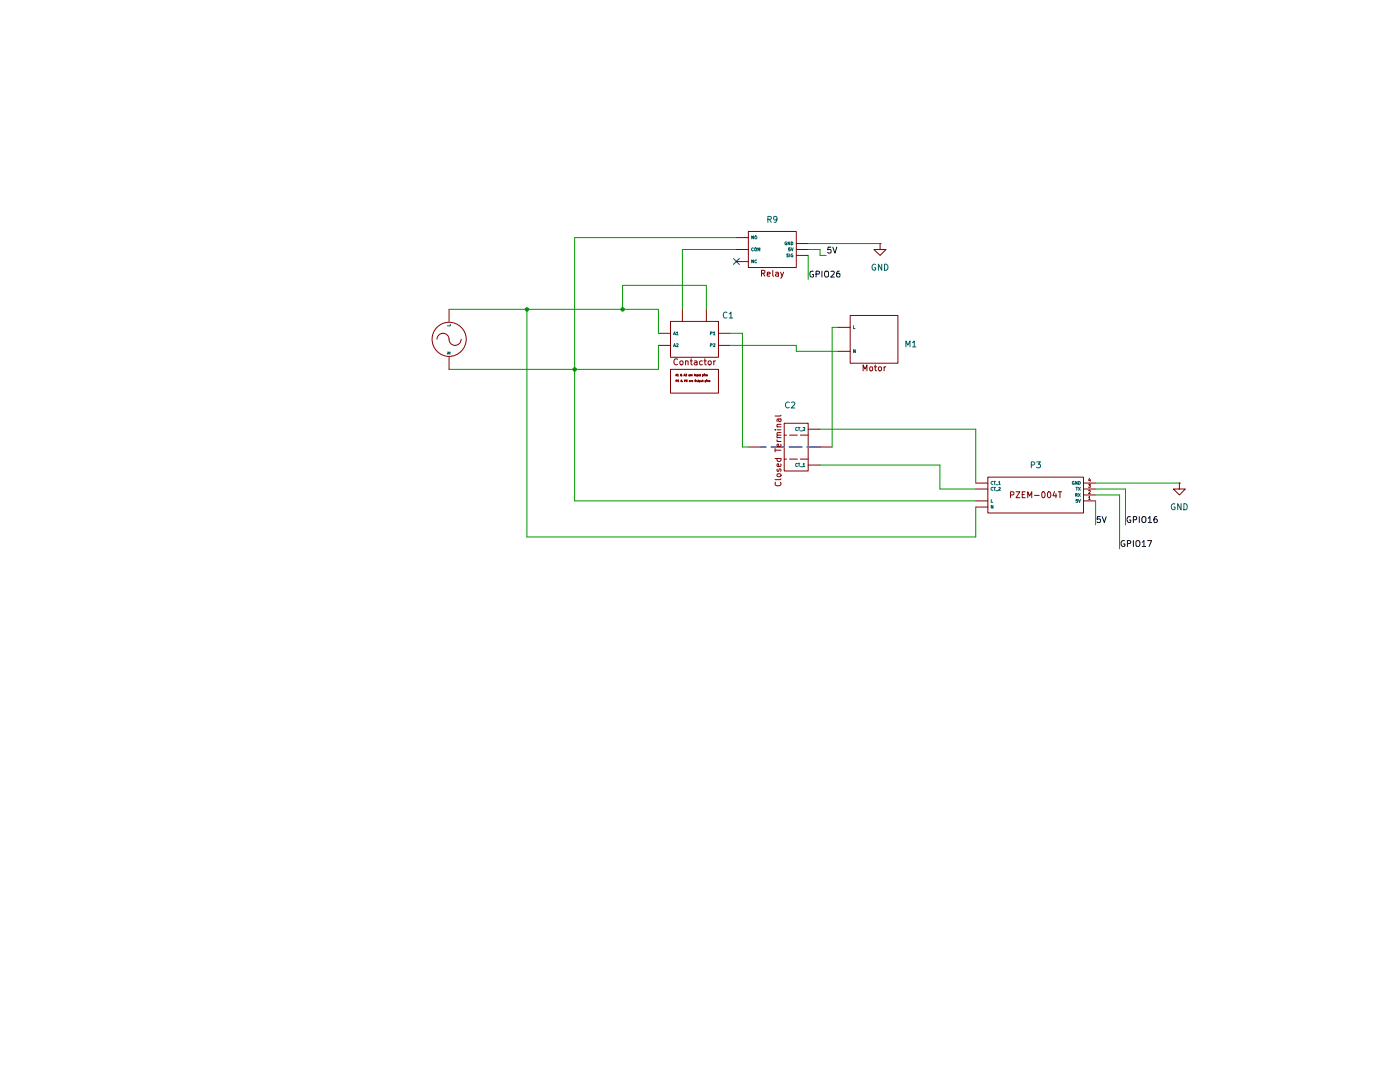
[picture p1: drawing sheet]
(kicad_sch
 (version 20260306)
 (generator "eeschema")
 (generator_version "10.0")
 (paper "A4")
 (title_block
  (title "Overall Sch")
  (date "2026-05-16")
  (rev "1"))
 (lib_symbols
  (symbol "Symbol_Lib:AC" (exclude_from_sim no) (in_bom yes) (on_board yes)
   (in_pos_files yes)
   (duplicate_pin_numbers_are_jumpers no)
   (property "Reference" "U" (at 0 0 0) (show_name no) (do_not_autoplace no) (hide yes) (effects (font (size 1.27 1.27))))
   (property "Value" "" (at 0 0 0) (show_name no) (do_not_autoplace no) (effects (font (size 1.27 1.27))))
   (property "Footprint" "" (at 0 0 0) (show_name no) (do_not_autoplace no) (hide yes) (effects (font (size 1.27 1.27))))
   (property "Datasheet" "" (at 0 0 0) (show_name no) (do_not_autoplace no) (hide yes) (effects (font (size 1.27 1.27))))
   (property "Description" "" (at 0 0 0) (show_name no) (do_not_autoplace no) (hide yes) (effects (font (size 1.27 1.27))))
   (symbol "AC_0_1"
    (arc (start -1.27 1.27) (mid -0.372 0.898) (end 0 0) (stroke (width 0) (type default)) (fill (type none)))
    (arc (start -2.54 0) (mid -2.168 0.898) (end -1.27 1.27) (stroke (width 0) (type default)) (fill (type none)))
    (circle (center 0 0) (radius 3.5921) (stroke (width 0) (type default)) (fill (type none)))
    (arc (start 1.27 -1.27) (mid 0.372 -0.898) (end 0 0) (stroke (width 0) (type default)) (fill (type none)))
    (arc (start 2.54 0) (mid 2.168 -0.898) (end 1.27 -1.27) (stroke (width 0) (type default)) (fill (type none))))
   (symbol "AC_1_1"
    (pin passive line (at 0 6.35 270) (length 2.54) (name "L" (effects (font (size 0.635 0.635)))) (number "" (effects (font (size 0.635 0.635)))))
    (pin passive line (at 0 -6.35 90) (length 2.54) (name "N" (effects (font (size 0.635 0.635)))) (number "" (effects (font (size 0.635 0.635))))))
   (embedded_fonts no))
  (symbol "Symbol_Lib:CT" (exclude_from_sim no) (in_bom yes) (on_board yes)
   (in_pos_files yes)
   (duplicate_pin_numbers_are_jumpers no)
   (property "Reference" "C?" (at 1.778 -1.27 0) (show_name no) (do_not_autoplace no) (effects (font (size 1.27 1.27))))
   (property "Value" "" (at 0 0 0) (show_name no) (do_not_autoplace no) (effects (font (size 1.27 1.27))))
   (property "Footprint" "" (at 0 0 0) (show_name no) (do_not_autoplace no) (hide yes) (effects (font (size 1.27 1.27))))
   (property "Datasheet" "" (at 0 0 0) (show_name no) (do_not_autoplace no) (hide yes) (effects (font (size 1.27 1.27))))
   (property "Description" "" (at 0 0 0) (show_name no) (do_not_autoplace no) (hide yes) (effects (font (size 1.27 1.27))))
   (symbol "CT_0_1"
    (rectangle (start -5.08 -2.54) (end 5.08 -7.62) (stroke (width 0) (type default)) (fill (type none)))
    (polyline (pts (xy -2.54 -2.54) (xy -2.54 -7.62)) (stroke (width 0) (type dash)) (fill (type none)))
    (polyline (pts (xy 0 0) (xy 0 -12.7)) (stroke (width 0.254) (type dash) (color 23 29 255 1)) (fill (type none)))
    (polyline (pts (xy 2.54 -2.54) (xy 2.54 -7.62)) (stroke (width 0) (type dash)) (fill (type none))))
   (symbol "CT_1_1"
    (text "Closed Terminal" (at 0.762 -8.89 0) (effects (font (size 1.27 1.27))))
    (pin passive line (at -3.81 0 270) (length 2.54) (name "CT_2" (effects (font (size 0.635 0.635)))) (number "" (effects (font (size 0.635 0.635)))))
    (pin passive line (at 0 2.54 270) (length 2.54) (name "" (effects (font (size 0.635 0.635)))) (number "" (effects (font (size 0.635 0.635)))))
    (pin passive line (at 0 -15.24 90) (length 2.54) (name "" (effects (font (size 0.635 0.635)))) (number "" (effects (font (size 0.635 0.635)))))
    (pin passive line (at 3.81 0 270) (length 2.54) (name "CT_1" (effects (font (size 0.635 0.635)))) (number "" (effects (font (size 0.635 0.635))))))
   (embedded_fonts no))
  (symbol "Symbol_Lib:Contactor" (exclude_from_sim no) (in_bom yes) (on_board yes)
   (in_pos_files yes)
   (duplicate_pin_numbers_are_jumpers no)
   (property "Reference" "C1" (at 7.112 -1.27 0) (show_name no) (do_not_autoplace no) (effects (font (size 1.27 1.27))))
   (property "Value" "" (at 0 0 0) (show_name no) (do_not_autoplace no) (effects (font (size 1.27 1.27))))
   (property "Footprint" "" (at 0 0 0) (show_name no) (do_not_autoplace no) (hide yes) (effects (font (size 1.27 1.27))))
   (property "Datasheet" "" (at 0 0 0) (show_name no) (do_not_autoplace no) (hide yes) (effects (font (size 1.27 1.27))))
   (property "Description" "" (at 0 0 0) (show_name no) (do_not_autoplace no) (hide yes) (effects (font (size 1.27 1.27))))
   (symbol "Contactor_0_1"
    (rectangle (start -5.08 -2.54) (end 5.08 -10.16) (stroke (width 0) (type default)) (fill (type none))))
   (symbol "Contactor_1_1"
    (text "Contactor" (at 0 -11.176 0) (effects (font (size 1.27 1.27))))
    (text_box "A1 & A2 are Input pins\n\nP1 & P2 are Output pins" (at -5.08 -12.7 0) (size 10.16 -5.08)
    (margins 1.016 1.016 1.016 1.016) (stroke (width 0) (type solid)) (fill (type none)) (effects (font (size 0.381 0.381)) (justify left top)))
    (pin passive line (at -7.62 -5.08 0) (length 2.54) (name "A1" (effects (font (size 0.635 0.635)))) (number "" (effects (font (size 0.635 0.635)))))
    (pin passive line (at -7.62 -7.62 0) (length 2.54) (name "A2" (effects (font (size 0.635 0.635)))) (number "" (effects (font (size 0.635 0.635)))))
    (pin passive line (at -2.54 0 270) (length 2.54) (name "" (effects (font (size 1.27 1.27)))) (number "" (effects (font (size 1.27 1.27)))))
    (pin passive line (at 2.54 0 270) (length 2.54) (name "" (effects (font (size 1.27 1.27)))) (number "" (effects (font (size 1.27 1.27)))))
    (pin passive line (at 7.62 -5.08 180) (length 2.54) (name "P1" (effects (font (size 0.635 0.635)))) (number "" (effects (font (size 0.635 0.635)))))
    (pin passive line (at 7.62 -7.62 180) (length 2.54) (name "P2" (effects (font (size 0.635 0.635)))) (number "" (effects (font (size 0.635 0.635))))))
   (embedded_fonts no))
  (symbol "Symbol_Lib:Motor" (exclude_from_sim no) (in_bom yes) (on_board yes)
   (in_pos_files yes)
   (duplicate_pin_numbers_are_jumpers no)
   (property "Reference" "M?" (at 0 1.27 0) (show_name no) (do_not_autoplace no) (effects (font (size 1.27 1.27))))
   (property "Value" "" (at 0 0 0) (show_name no) (do_not_autoplace no) (effects (font (size 1.27 1.27))))
   (property "Footprint" "" (at 0 0 0) (show_name no) (do_not_autoplace no) (hide yes) (effects (font (size 1.27 1.27))))
   (property "Datasheet" "" (at 0 0 0) (show_name no) (do_not_autoplace no) (hide yes) (effects (font (size 1.27 1.27))))
   (property "Description" "" (at 0 0 0) (show_name no) (do_not_autoplace no) (hide yes) (effects (font (size 1.27 1.27))))
   (symbol "Motor_0_1"
    (rectangle (start -5.08 0) (end 5.08 -10.16) (stroke (width 0) (type solid)) (fill (type none))))
   (symbol "Motor_1_1"
    (text "Motor" (at 0 -11.176 0) (effects (font (size 1.27 1.27))))
    (pin passive line (at -7.62 -2.54 0) (length 2.54) (name "L" (effects (font (size 0.635 0.635)))) (number "" (effects (font (size 0.635 0.635)))))
    (pin passive line (at -7.62 -7.62 0) (length 2.54) (name "N" (effects (font (size 0.635 0.635)))) (number "" (effects (font (size 0.635 0.635))))))
   (embedded_fonts no))
  (symbol "Symbol_Lib:PZEM-004T" (exclude_from_sim no) (in_bom yes) (on_board yes)
   (in_pos_files yes)
   (duplicate_pin_numbers_are_jumpers no)
   (property "Reference" "P?" (at 0 1.524 0) (show_name no) (do_not_autoplace no) (effects (font (size 1.27 1.27))))
   (property "Value" "" (at 0 0 0) (show_name no) (do_not_autoplace no) (effects (font (size 1.27 1.27))))
   (property "Footprint" "" (at 0 0 0) (show_name no) (do_not_autoplace no) (hide yes) (effects (font (size 1.27 1.27))))
   (property "Datasheet" "" (at 0 0 0) (show_name no) (do_not_autoplace no) (hide yes) (effects (font (size 1.27 1.27))))
   (property "Description" "" (at 0 0 0) (show_name no) (do_not_autoplace no) (hide yes) (effects (font (size 1.27 1.27))))
   (symbol "PZEM-004T_0_1"
    (rectangle (start -10.16 0) (end 10.16 -7.62) (stroke (width 0) (type default)) (fill (type none))))
   (symbol "PZEM-004T_1_1"
    (text "PZEM-004T" (at 0 -3.81 0) (effects (font (size 1.27 1.27))))
    (pin passive line (at -12.7 -1.27 0) (length 2.54) (name "CT_1" (effects (font (size 0.635 0.635)))) (number "" (effects (font (size 0.635 0.635)))))
    (pin passive line (at -12.7 -2.54 0) (length 2.54) (name "CT_2" (effects (font (size 0.635 0.635)))) (number "" (effects (font (size 0.635 0.635)))))
    (pin passive line (at -12.7 -5.08 0) (length 2.54) (name "L" (effects (font (size 0.635 0.635)))) (number "" (effects (font (size 0.635 0.635)))))
    (pin passive line (at -12.7 -6.35 0) (length 2.54) (name "N" (effects (font (size 0.635 0.635)))) (number "" (effects (font (size 0.635 0.635)))))
    (pin passive line (at 12.7 -5.08 180) (length 2.54) (name "5V" (effects (font (size 0.635 0.635)))) (number "1" (effects (font (size 0.635 0.635)))))
    (pin passive line (at 12.7 -3.81 180) (length 2.54) (name "RX" (effects (font (size 0.635 0.635)))) (number "2" (effects (font (size 0.635 0.635)))))
    (pin passive line (at 12.7 -2.54 180) (length 2.54) (name "TX" (effects (font (size 0.635 0.635)))) (number "3" (effects (font (size 0.635 0.635)))))
    (pin passive line (at 12.7 -1.27 180) (length 2.54) (name "GND" (effects (font (size 0.635 0.635)))) (number "4" (effects (font (size 0.635 0.635))))))
   (embedded_fonts no))
  (symbol "Symbol_Lib:Relay" (exclude_from_sim no) (in_bom yes) (on_board yes)
   (in_pos_files yes)
   (duplicate_pin_numbers_are_jumpers no)
   (property "Reference" "R?" (at 0 1.016 0) (show_name no) (do_not_autoplace no) (effects (font (size 1.27 1.27))))
   (property "Value" "" (at 0 0 0) (show_name no) (do_not_autoplace no) (effects (font (size 1.27 1.27))))
   (property "Footprint" "" (at 0 0 0) (show_name no) (do_not_autoplace no) (hide yes) (effects (font (size 1.27 1.27))))
   (property "Datasheet" "" (at 0 0 0) (show_name no) (do_not_autoplace no) (hide yes) (effects (font (size 1.27 1.27))))
   (property "Description" "" (at 0 0 0) (show_name no) (do_not_autoplace no) (hide yes) (effects (font (size 1.27 1.27))))
   (symbol "Relay_0_1"
    (rectangle (start -5.08 0) (end 5.08 -7.62) (stroke (width 0) (type solid)) (fill (type none))))
   (symbol "Relay_1_1"
    (text "Relay" (at 0 -8.89 0) (effects (font (size 1.27 1.27))))
    (pin passive line (at -7.62 -1.27 0) (length 2.54) (name "NO" (effects (font (size 0.635 0.635)))) (number "" (effects (font (size 0.635 0.635)))))
    (pin passive line (at -7.62 -3.81 0) (length 2.54) (name "COM" (effects (font (size 0.635 0.635)))) (number "" (effects (font (size 0.635 0.635)))))
    (pin passive line (at -7.62 -6.35 0) (length 2.54) (name "NC" (effects (font (size 0.635 0.635)))) (number "" (effects (font (size 0.635 0.635)))))
    (pin passive line (at 7.62 -2.54 180) (length 2.54) (name "GND" (effects (font (size 0.635 0.635)))) (number "" (effects (font (size 0.635 0.635)))))
    (pin passive line (at 7.62 -3.81 180) (length 2.54) (name "5V" (effects (font (size 0.635 0.635)))) (number "" (effects (font (size 0.635 0.635)))))
    (pin passive line (at 7.62 -5.08 180) (length 2.54) (name "SIG" (effects (font (size 0.635 0.635)))) (number "" (effects (font (size 0.635 0.635))))))
   (embedded_fonts no))
  (symbol "power:GND"
   (power global)
   (pin_numbers (hide yes))
   (pin_names
    (offset 0) (hide yes)) (exclude_from_sim no) (in_bom yes) (on_board yes)
   (in_pos_files yes)
   (duplicate_pin_numbers_are_jumpers no)
   (property "Reference" "#PWR" (at 0 -6.35 0) (show_name no) (do_not_autoplace no) (hide yes) (effects (font (size 1.27 1.27))))
   (property "Value" "GND" (at 0 -3.81 0) (show_name no) (do_not_autoplace no) (effects (font (size 1.27 1.27))))
   (property "Footprint" "" (at 0 0 0) (show_name no) (do_not_autoplace no) (hide yes) (effects (font (size 1.27 1.27))))
   (property "Datasheet" "" (at 0 0 0) (show_name no) (do_not_autoplace no) (hide yes) (effects (font (size 1.27 1.27))))
   (property "Description" "Power symbol creates a global label with name \"GND\" , ground" (at 0 0 0) (show_name no) (do_not_autoplace no) (hide yes) (effects (font (size 1.27 1.27))))
   (symbol "GND_0_1"
    (polyline (pts (xy 0 0) (xy 0 -1.27) (xy 1.27 -1.27) (xy 0 -2.54) (xy -1.27 -1.27) (xy 0 -1.27)) (stroke (width 0) (type default)) (fill (type none))))
   (symbol "GND_1_1"
    (pin power_in line (at 0 0 270) (length 0) (name "" (effects (font (size 1.27 1.27)))) (number "1" (effects (font (size 1.27 1.27))))))
   (embedded_fonts no)))
 (junction
  (at 111.76 55.88)
  (diameter 0)
  (color 0 0 0 0))
 (junction
  (at 121.92 68.58)
  (diameter 0)
  (color 0 0 0 0))
 (junction
  (at 132.08 55.88)
  (diameter 0)
  (color 0 0 0 0))
 (no_connect
  (at 156.21 45.72))
 (wire
  (pts (xy 154.94 63.5) (xy 168.91 63.5))
  (stroke (width 0) (type default)))
 (wire
  (pts (xy 173.99 88.9) (xy 199.39 88.9))
  (stroke (width 0) (type default)))
 (wire
  (pts (xy 95.25 55.88) (xy 111.76 55.88))
  (stroke (width 0) (type default)))
 (wire
  (pts (xy 173.99 44.45) (xy 173.99 43.18))
  (stroke (width 0) (type default)))
 (wire
  (pts (xy 232.41 95.25) (xy 237.49 95.25))
  (stroke (width 0) (type default)))
 (wire
  (pts (xy 139.7 55.88) (xy 139.7 60.96))
  (stroke (width 0) (type default)))
 (wire
  (pts (xy 237.49 95.25) (xy 237.49 106.68))
  (stroke (width 0) (type default)))
 (wire
  (pts (xy 186.69 41.91) (xy 171.45 41.91))
  (stroke (width 0) (type default)))
 (wire
  (pts (xy 121.92 40.64) (xy 121.92 68.58))
  (stroke (width 0) (type default)))
 (wire
  (pts (xy 111.76 104.14) (xy 111.76 55.88))
  (stroke (width 0) (type default)))
 (wire
  (pts (xy 111.76 55.88) (xy 132.08 55.88))
  (stroke (width 0) (type default)))
 (wire
  (pts (xy 144.78 43.18) (xy 156.21 43.18))
  (stroke (width 0) (type default)))
 (wire
  (pts (xy 132.08 50.8) (xy 132.08 55.88))
  (stroke (width 0) (type default)))
 (wire
  (pts (xy 139.7 68.58) (xy 139.7 63.5))
  (stroke (width 0) (type default)))
 (wire
  (pts (xy 176.53 59.69) (xy 177.8 59.69))
  (stroke (width 0) (type default)))
 (wire
  (pts (xy 171.45 49.53) (xy 171.45 44.45))
  (stroke (width 0) (type default)))
 (wire
  (pts (xy 121.92 96.52) (xy 121.92 68.58))
  (stroke (width 0) (type default)))
 (wire
  (pts (xy 238.76 93.98) (xy 238.76 101.6))
  (stroke (width 0) (type default)))
 (wire
  (pts (xy 207.01 104.14) (xy 111.76 104.14))
  (stroke (width 0) (type default)))
 (wire
  (pts (xy 173.99 81.28) (xy 207.01 81.28))
  (stroke (width 0) (type default)))
 (wire
  (pts (xy 232.41 101.6) (xy 232.41 96.52))
  (stroke (width 0) (type default)))
 (wire
  (pts (xy 149.86 55.88) (xy 149.86 50.8))
  (stroke (width 0) (type default)))
 (wire
  (pts (xy 199.39 88.9) (xy 199.39 93.98))
  (stroke (width 0) (type default)))
 (wire
  (pts (xy 144.78 55.88) (xy 144.78 43.18))
  (stroke (width 0) (type default)))
 (wire
  (pts (xy 173.99 43.18) (xy 171.45 43.18))
  (stroke (width 0) (type default)))
 (wire
  (pts (xy 207.01 81.28) (xy 207.01 92.71))
  (stroke (width 0) (type default)))
 (wire
  (pts (xy 157.48 85.09) (xy 158.75 85.09))
  (stroke (width 0) (type default)))
 (wire
  (pts (xy 232.41 93.98) (xy 238.76 93.98))
  (stroke (width 0) (type default)))
 (wire
  (pts (xy 168.91 64.77) (xy 177.8 64.77))
  (stroke (width 0) (type default)))
 (wire
  (pts (xy 232.41 92.71) (xy 250.19 92.71))
  (stroke (width 0) (type default)))
 (wire
  (pts (xy 168.91 63.5) (xy 168.91 64.77))
  (stroke (width 0) (type default)))
 (wire
  (pts (xy 199.39 93.98) (xy 207.01 93.98))
  (stroke (width 0) (type default)))
 (wire
  (pts (xy 173.99 44.45) (xy 175.26 44.45))
  (stroke (width 0) (type default)))
 (wire
  (pts (xy 157.48 60.96) (xy 157.48 85.09))
  (stroke (width 0) (type default)))
 (wire
  (pts (xy 154.94 60.96) (xy 157.48 60.96))
  (stroke (width 0) (type default)))
 (wire
  (pts (xy 121.92 68.58) (xy 139.7 68.58))
  (stroke (width 0) (type default)))
 (wire
  (pts (xy 149.86 50.8) (xy 132.08 50.8))
  (stroke (width 0) (type default)))
 (wire
  (pts (xy 156.21 40.64) (xy 121.92 40.64))
  (stroke (width 0) (type default)))
 (wire
  (pts (xy 207.01 96.52) (xy 121.92 96.52))
  (stroke (width 0) (type default)))
 (wire
  (pts (xy 132.08 55.88) (xy 139.7 55.88))
  (stroke (width 0) (type default)))
 (wire
  (pts (xy 95.25 68.58) (xy 121.92 68.58))
  (stroke (width 0) (type default)))
 (wire
  (pts (xy 207.01 104.14) (xy 207.01 97.79))
  (stroke (width 0) (type default)))
 (wire
  (pts (xy 176.53 85.09) (xy 176.53 59.69))
  (stroke (width 0) (type default)))
 (label "5V"
  (at 232.41 101.6 0)
  (effects (font (size 1.27 1.27)) (justify left bottom)))
 (label "GPIO26"
  (at 171.45 49.53 0)
  (effects (font (size 1.27 1.27)) (justify left bottom)))
 (label "GPIO16"
  (at 238.76 101.6 0)
  (effects (font (size 1.27 1.27)) (justify left bottom)))
 (label "5V"
  (at 175.26 44.45 0)
  (effects (font (size 1.27 1.27)) (justify left bottom)))
 (label "GPIO17"
  (at 237.49 106.68 0)
  (effects (font (size 1.27 1.27)) (justify left bottom)))
 (symbol
  (lib_id "Symbol_Lib:AC")
  (at 95.25 62.23 0)
  (unit 1)
  (body_style 1)
  (exclude_from_sim no)
  (in_bom yes)
  (on_board yes)
  (in_pos_files yes)
  (dnp no)
  (fields_autoplaced yes)
  (property "Reference" "U1" (at 95.25 62.23 0) (hide yes) (show_name no) (do_not_autoplace no) (effects (font (size 1.27 1.27))))
  (property "Value" "" (at 95.25 62.23 0) (show_name no) (do_not_autoplace no) (effects (font (size 1.27 1.27))))
  (property "Footprint" "" (at 95.25 62.23 0) (hide yes) (show_name no) (do_not_autoplace no) (effects (font (size 1.27 1.27))))
  (property "Datasheet" "" (at 95.25 62.23 0) (hide yes) (show_name no) (do_not_autoplace no) (effects (font (size 1.27 1.27))))
  (property "Description" "" (at 95.25 62.23 0) (hide yes) (show_name no) (do_not_autoplace no) (effects (font (size 1.27 1.27))))
  (pin "")
  (pin ""))
 (symbol
  (lib_id "Symbol_Lib:Motor")
  (at 185.42 57.15 0)
  (unit 1)
  (body_style 1)
  (exclude_from_sim no)
  (in_bom yes)
  (on_board yes)
  (in_pos_files yes)
  (dnp no)
  (fields_autoplaced yes)
  (property "Reference" "M1" (at 191.77 63.2487 0) (show_name no) (do_not_autoplace no) (effects (font (size 1.27 1.27)) (justify left)))
  (property "Value" "" (at 185.42 57.15 0) (show_name no) (do_not_autoplace no) (effects (font (size 1.27 1.27))))
  (property "Footprint" "" (at 185.42 57.15 0) (hide yes) (show_name no) (do_not_autoplace no) (effects (font (size 1.27 1.27))))
  (property "Datasheet" "" (at 185.42 57.15 0) (hide yes) (show_name no) (do_not_autoplace no) (effects (font (size 1.27 1.27))))
  (property "Description" "" (at 185.42 57.15 0) (hide yes) (show_name no) (do_not_autoplace no) (effects (font (size 1.27 1.27))))
  (pin "")
  (pin ""))
 (symbol
  (lib_id "power:GND")
  (at 186.69 41.91 0)
  (unit 1)
  (body_style 1)
  (exclude_from_sim no)
  (in_bom yes)
  (on_board yes)
  (in_pos_files yes)
  (dnp no)
  (fields_autoplaced yes)
  (property "Reference" "#PWR01" (at 186.69 48.26 0) (hide yes) (show_name no) (do_not_autoplace no) (effects (font (size 1.27 1.27))))
  (property "Value" "GND" (at 186.69 46.99 0) (show_name no) (do_not_autoplace no) (effects (font (size 1.27 1.27))))
  (property "Footprint" "" (at 186.69 41.91 0) (hide yes) (show_name no) (do_not_autoplace no) (effects (font (size 1.27 1.27))))
  (property "Datasheet" "" (at 186.69 41.91 0) (hide yes) (show_name no) (do_not_autoplace no) (effects (font (size 1.27 1.27))))
  (property "Description" "Power symbol creates a global label with name \"GND\" , ground" (at 186.69 41.91 0) (hide yes) (show_name no) (do_not_autoplace no) (effects (font (size 1.27 1.27))))
  (pin "1"))
 (symbol
  (lib_id "Symbol_Lib:Relay")
  (at 163.83 39.37 0)
  (unit 1)
  (body_style 1)
  (exclude_from_sim no)
  (in_bom yes)
  (on_board yes)
  (in_pos_files yes)
  (dnp no)
  (fields_autoplaced yes)
  (property "Reference" "R9" (at 163.83 36.83 0) (show_name no) (do_not_autoplace no) (effects (font (size 1.27 1.27))))
  (property "Value" "" (at 163.83 39.37 0) (show_name no) (do_not_autoplace no) (effects (font (size 1.27 1.27))))
  (property "Footprint" "" (at 163.83 39.37 0) (hide yes) (show_name no) (do_not_autoplace no) (effects (font (size 1.27 1.27))))
  (property "Datasheet" "" (at 163.83 39.37 0) (hide yes) (show_name no) (do_not_autoplace no) (effects (font (size 1.27 1.27))))
  (property "Description" "" (at 163.83 39.37 0) (hide yes) (show_name no) (do_not_autoplace no) (effects (font (size 1.27 1.27))))
  (pin "")
  (pin "")
  (pin "")
  (pin "")
  (pin "")
  (pin ""))
 (symbol
  (lib_id "Symbol_Lib:Contactor")
  (at 147.32 55.88 0)
  (unit 1)
  (body_style 1)
  (exclude_from_sim no)
  (in_bom yes)
  (on_board yes)
  (in_pos_files yes)
  (dnp no)
  (fields_autoplaced yes)
  (property "Reference" "C1" (at 154.432 57.15 0) (show_name no) (do_not_autoplace no) (effects (font (size 1.27 1.27))))
  (property "Value" "" (at 147.32 55.88 0) (show_name no) (do_not_autoplace no) (effects (font (size 1.27 1.27))))
  (property "Footprint" "" (at 147.32 55.88 0) (hide yes) (show_name no) (do_not_autoplace no) (effects (font (size 1.27 1.27))))
  (property "Datasheet" "" (at 147.32 55.88 0) (hide yes) (show_name no) (do_not_autoplace no) (effects (font (size 1.27 1.27))))
  (property "Description" "" (at 147.32 55.88 0) (hide yes) (show_name no) (do_not_autoplace no) (effects (font (size 1.27 1.27))))
  (pin "")
  (pin "")
  (pin "")
  (pin "")
  (pin "")
  (pin ""))
 (symbol
  (lib_id "Symbol_Lib:PZEM-004T")
  (at 219.71 91.44 0)
  (unit 1)
  (body_style 1)
  (exclude_from_sim no)
  (in_bom yes)
  (on_board yes)
  (in_pos_files yes)
  (dnp no)
  (fields_autoplaced yes)
  (property "Reference" "P3" (at 219.71 88.9 0) (show_name no) (do_not_autoplace no) (effects (font (size 1.27 1.27))))
  (property "Value" "" (at 219.71 91.44 0) (show_name no) (do_not_autoplace no) (effects (font (size 1.27 1.27))))
  (property "Footprint" "" (at 219.71 91.44 0) (hide yes) (show_name no) (do_not_autoplace no) (effects (font (size 1.27 1.27))))
  (property "Datasheet" "" (at 219.71 91.44 0) (hide yes) (show_name no) (do_not_autoplace no) (effects (font (size 1.27 1.27))))
  (property "Description" "" (at 219.71 91.44 0) (hide yes) (show_name no) (do_not_autoplace no) (effects (font (size 1.27 1.27))))
  (pin "3")
  (pin "")
  (pin "")
  (pin "4")
  (pin "")
  (pin "2")
  (pin "1")
  (pin ""))
 (symbol
  (lib_id "power:GND")
  (at 250.19 92.71 0)
  (unit 1)
  (body_style 1)
  (exclude_from_sim no)
  (in_bom yes)
  (on_board yes)
  (in_pos_files yes)
  (dnp no)
  (fields_autoplaced yes)
  (property "Reference" "#PWR02" (at 250.19 99.06 0) (hide yes) (show_name no) (do_not_autoplace no) (effects (font (size 1.27 1.27))))
  (property "Value" "GND" (at 250.19 97.79 0) (show_name no) (do_not_autoplace no) (effects (font (size 1.27 1.27))))
  (property "Footprint" "" (at 250.19 92.71 0) (hide yes) (show_name no) (do_not_autoplace no) (effects (font (size 1.27 1.27))))
  (property "Datasheet" "" (at 250.19 92.71 0) (hide yes) (show_name no) (do_not_autoplace no) (effects (font (size 1.27 1.27))))
  (property "Description" "Power symbol creates a global label with name \"GND\" , ground" (at 250.19 92.71 0) (hide yes) (show_name no) (do_not_autoplace no) (effects (font (size 1.27 1.27))))
  (pin "1"))
 (symbol
  (lib_id "Symbol_Lib:CT")
  (at 173.99 85.09 270)
  (unit 1)
  (body_style 1)
  (exclude_from_sim no)
  (in_bom yes)
  (on_board yes)
  (in_pos_files yes)
  (dnp no)
  (fields_autoplaced yes)
  (property "Reference" "C2" (at 167.64 76.2 90) (show_name no) (do_not_autoplace no) (effects (font (size 1.27 1.27))))
  (property "Value" "" (at 173.99 85.09 0) (show_name no) (do_not_autoplace no) (effects (font (size 1.27 1.27))))
  (property "Footprint" "" (at 173.99 85.09 0) (hide yes) (show_name no) (do_not_autoplace no) (effects (font (size 1.27 1.27))))
  (property "Datasheet" "" (at 173.99 85.09 0) (hide yes) (show_name no) (do_not_autoplace no) (effects (font (size 1.27 1.27))))
  (property "Description" "" (at 173.99 85.09 0) (hide yes) (show_name no) (do_not_autoplace no) (effects (font (size 1.27 1.27))))
  (pin "")
  (pin "")
  (pin "")
  (pin "")))
